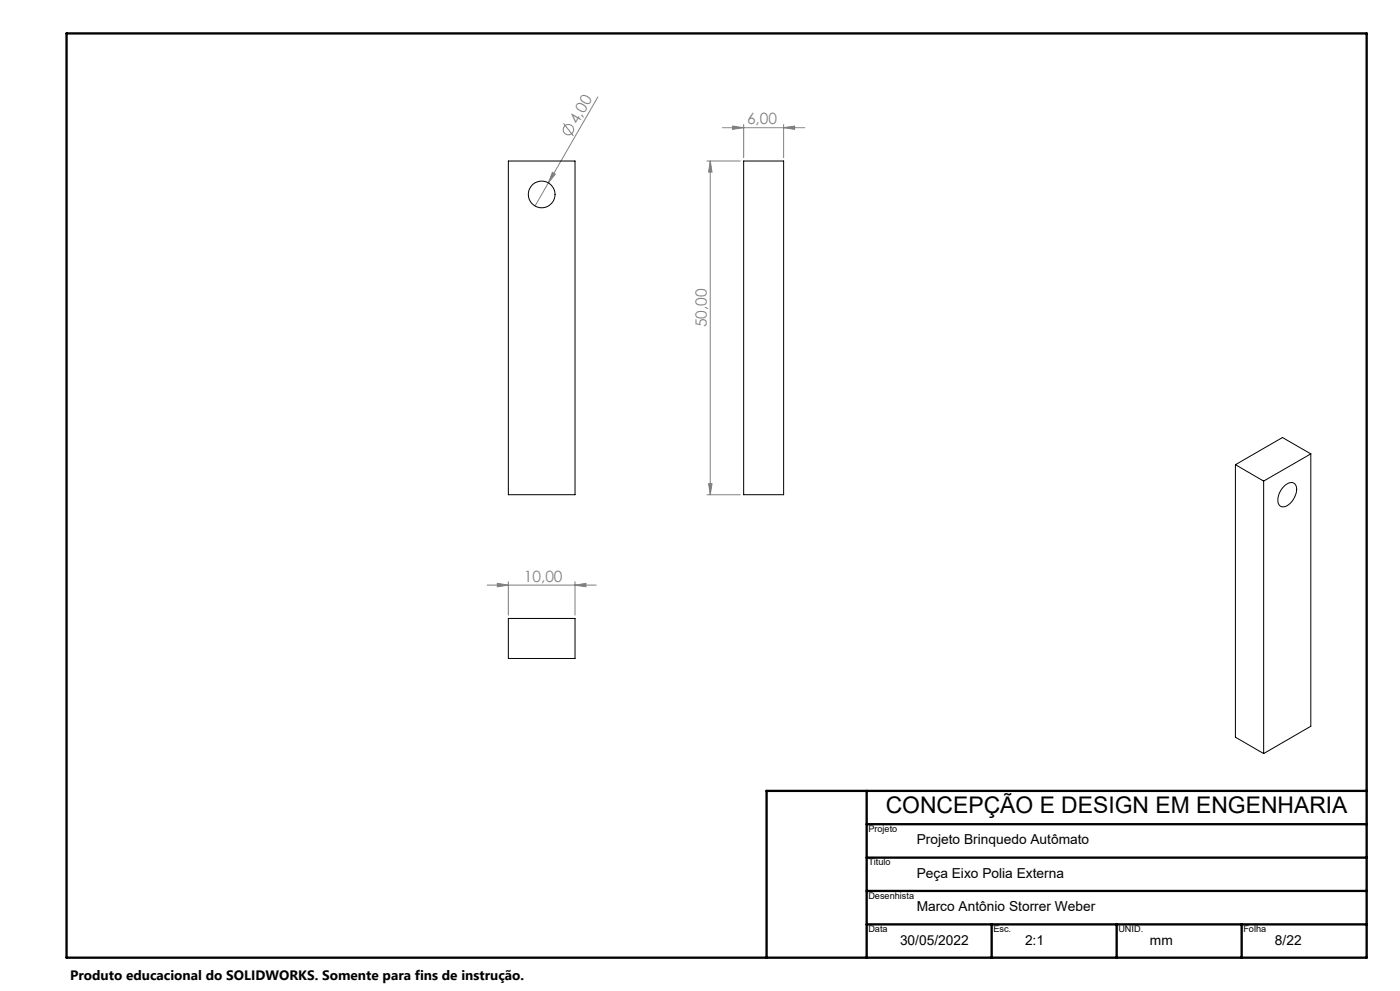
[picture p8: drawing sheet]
<svg xmlns="http://www.w3.org/2000/svg" width="420mm" height="297mm" viewBox="0 0 420 297" stroke-linecap="round" stroke-linejoin="round" font-family="sans-serif">
<g fill="none" stroke="#808080" stroke-width=".3">
<path d="M169.1 37l2.9 3.7M179.4 29.1l-18.9 32.6M216.7 38.3h24.7M219.8 37.8l3.3 .5-3.3 .5zM223.1 37.3v10M235.1 38.3l3.3-.5v1zM235.1 37.3v10M165.7 51.7l.9 .5-2.1 2.6zM212.1 48.3h10M213.1 48.3l.5 3.3h-1zM213.1 48.3v100M212.1 148.3h10"/>
<path d="M212.6 145h1l-.5 3.3zM146.2 175.4h32.7M149.2 174.8l3.3 .6-3.3 .5zM152.5 174.3v10.1M172.5 175.4l3.3-.6v1.1zM172.5 174.3v10.1"/>
<circle cx="170.5" cy="38.8" r="1.55"/>
</g>
<path d="M20 10h390v277h-390zM260 237v50M410 237h-180v50M260 247h150M260 257h150M260 267h150M260 277h150M297.5 277v10M335 277v10M372.5 277v10" fill="none" stroke="#000" stroke-width=".7"/>
<g fill="#808080">
<path d="M165.7 51.7l.9 .5-2.1 2.6z"/>
<path d="M235.1 38.3l3.3-.5v1zM219.8 37.8l3.3 .5-3.3 .5zM172.5 175.4l3.3-.6v1.1zM149.2 174.8l3.3 .6-3.3 .5z"/>
<path d="M213.1 48.3l.5 3.3h-1zM212.6 145h1l-.5 3.3z"/>
</g>
<g fill="none" stroke="#000" stroke-width=".3">
<path d="M152.5 48.3h20v100h-20zM223.1 48.3h12v100h-12zM370.6 139.3l8.5 4.9M370.6 139.3v81.6l8.5 4.9M393.2 136l-8.5-4.9-14.1 8.2M393.2 136l-14.1 8.2M393.2 136v81.7l-14.1 8.1M379.1 144.2v81.6M385.3 145.6a2.06 2.06 0 0 1 3.5-.1 5.4 5.4 0 0 1-3.8 6.4 1.9 1.9 0 0 1-1.6-2.7 6.5 6.5 0 0 1 1.9-3.6zM152.5 185.3h20v12h-20z"/>
<circle cx="162.5" cy="58.3" r="4"/>
</g>
<text font-size="6.9" x="265.7" y="243.7">CONCEPÇÃO E DESIGN EM ENGENHARIA</text>
<g font-size="4.7" fill="#808080">
<text x="173.3" y="37.5" transform="rotate(-60 173.3 37.5)">4,00</text>
<text x="224.1" y="37.2">6,00</text>
<text x="212.1" y="98.1" transform="rotate(-90 212.1 98.1)">50,00</text>
<text x="157.1" y="174.3">10,00</text>
</g>
<g font-size="4.1">
<text x="275" y="253.1">Projeto Brinquedo Autômato</text>
<text x="275" y="263.1">Peça Eixo Polia Externa</text>
<text x="275" y="273.1">Marco Antônio Storrer Weber</text>
<text x="270" y="283.1">30/05/2022</text>
<text x="307.5" y="283.1">2:1</text>
<text x="345" y="283.1">mm</text>
<text x="382.5" y="283.1">8/22</text>
<text x="21" y="293.7">Produto educacional do SOLIDWORKS. Somente para fins de instrução.</text>
</g>
<g font-size="2.7">
<text x="260.5" y="249.4">Projeto</text>
<text x="260.5" y="259.4">Titulo</text>
<text x="260.5" y="269.4">Desenhista</text>
<text x="260.5" y="279.4">Data</text>
<text x="298" y="279.4">Esc.</text>
<text x="335.5" y="279.4">UNID.</text>
<text x="373" y="279.4">Folha</text>
</g>
</svg>
